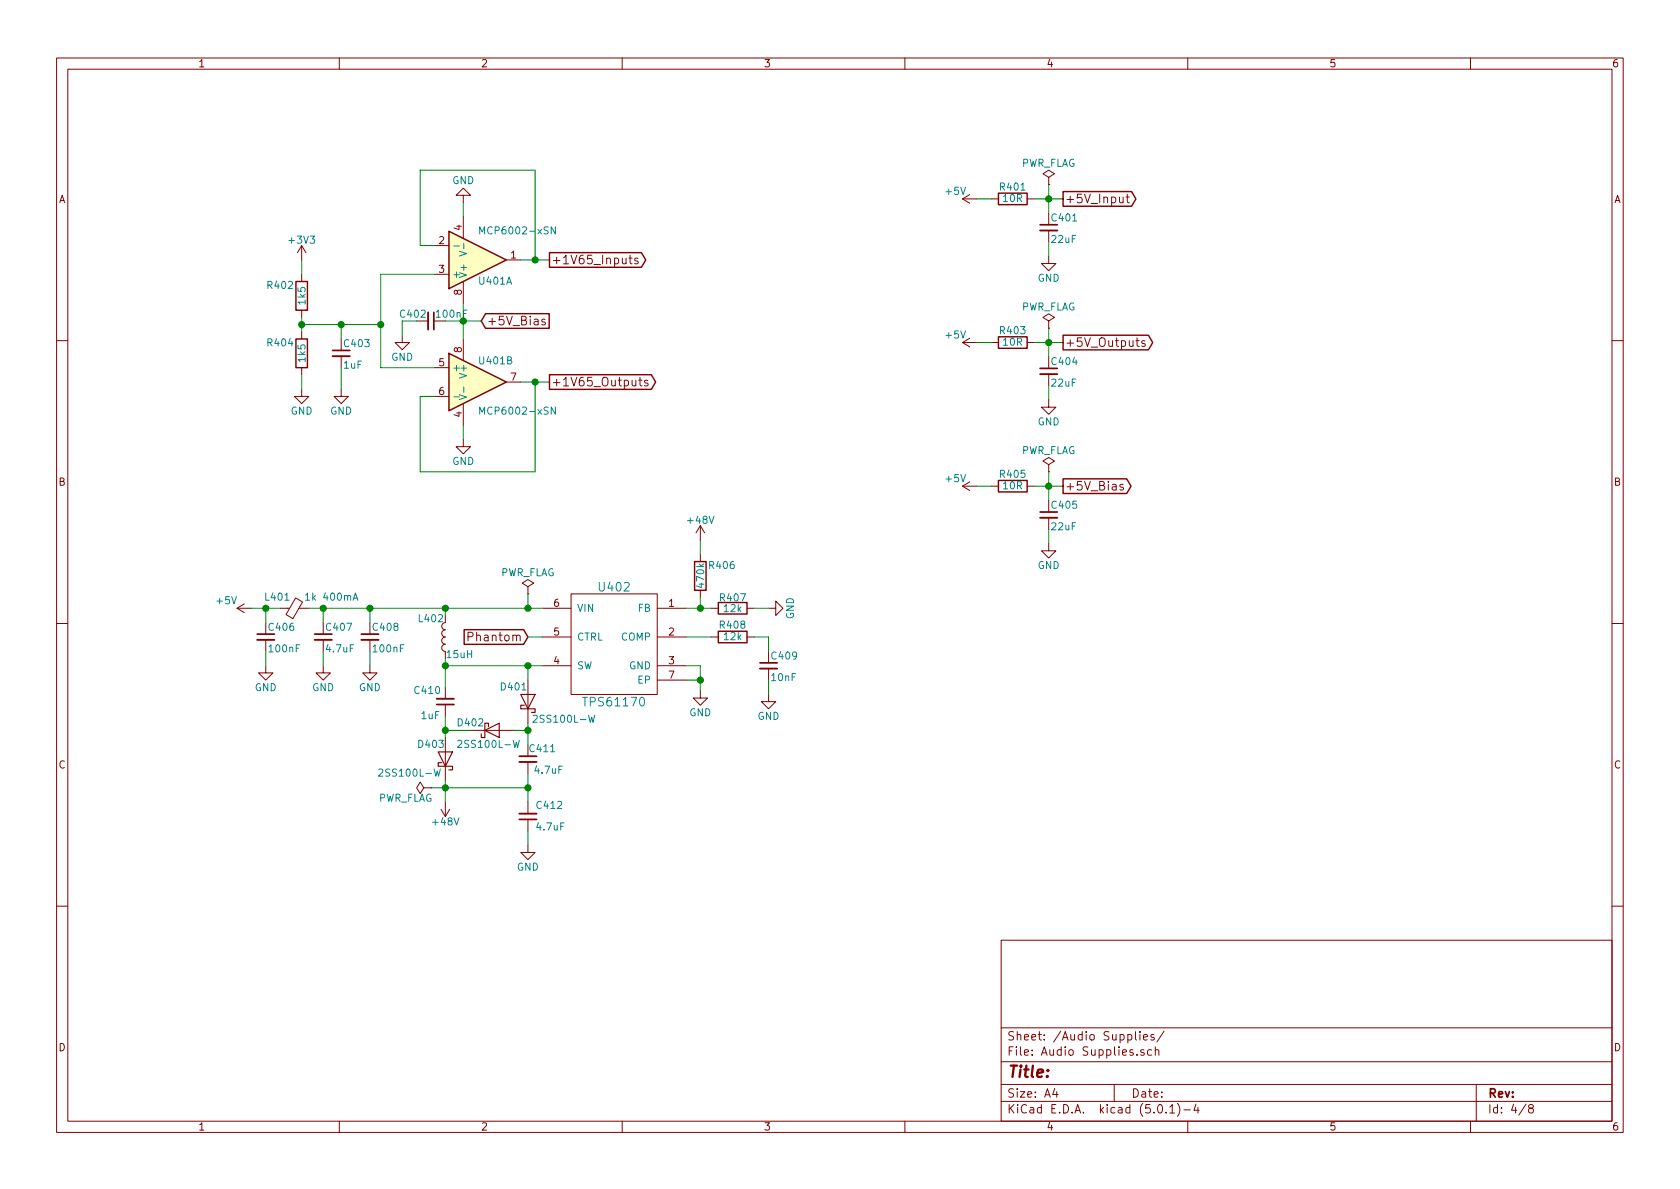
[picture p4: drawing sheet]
EESchema Schematic File Version 2
LIBS:power
LIBS:device
LIBS:switches
LIBS:relays
LIBS:motors
LIBS:transistors
LIBS:conn
LIBS:linear
LIBS:regul
LIBS:74xx
LIBS:cmos4000
LIBS:adc-dac
LIBS:memory
LIBS:xilinx
LIBS:microcontrollers
LIBS:dsp
LIBS:microchip
LIBS:analog_switches
LIBS:motorola
LIBS:texas
LIBS:intel
LIBS:audio
LIBS:interface
LIBS:digital-audio
LIBS:philips
LIBS:display
LIBS:cypress
LIBS:siliconi
LIBS:opto
LIBS:atmel
LIBS:contrib
LIBS:valves
LIBS:BOOST
LIBS:BUCK
LIBS:CODEC
LIBS:CONNECTOR
LIBS:EMI_GASKET
LIBS:LDO
LIBS:LED
LIBS:POWER_SW
LIBS:SDRAM
LIBS:STM32
LIBS:TVS_ARRAY
LIBS:LOGIC
LIBS:BATTERY
LIBS:DISCRETE
LIBS:ELECTROMECH
LIBS:WIFI
LIBS:Audio board-cache
EELAYER 25 0
EELAYER END
$Descr A4 11693 8268
encoding utf-8
Sheet 4 8
Title ""
Date ""
Rev ""
Comp ""
Comment1 ""
Comment2 ""
Comment3 ""
Comment4 ""
$EndDescr
$Comp
L MCP6002-xSN U401
U 1 1
P 3325 1800
F 0 "U401" H 3325 1950 50  0000 L CNN
F 1 "MCP6002-xSN" H 3325 1600 50  0000 L CNN
F 2 "Housings_SOIC:SOIC-8_3.9x4.9mm_Pitch1.27mm" H 3325 1800 50  0001 C CNN
F 3 "" H 3325 1800 50  0001 C CNN
	1    3325 1800
	1    0    0    1   
$EndComp
$Comp
L MCP6002-xSN U401
U 2 1
P 3325 2650
F 0 "U401" H 3325 2800 50  0000 L CNN
F 1 "MCP6002-xSN" H 3325 2450 50  0000 L CNN
F 2 "Housings_SOIC:SOIC-8_3.9x4.9mm_Pitch1.27mm" H 3325 2650 50  0001 C CNN
F 3 "" H 3325 2650 50  0001 C CNN
	2    3325 2650
	1    0    0    -1  
$EndComp
$Comp
L R R402
U 1 1
P 2100 2050
F 0 "R402" H 1950 2125 50  0000 C CNN
F 1 "1k5" V 2100 2050 50  0000 C CNN
F 2 "Resistors_SMD:R_0603" V 2030 2050 50  0001 C CNN
F 3 "" H 2100 2050 50  0001 C CNN
	1    2100 2050
	1    0    0    -1  
$EndComp
$Comp
L R R404
U 1 1
P 2100 2450
F 0 "R404" H 1950 2525 50  0000 C CNN
F 1 "1k5" V 2100 2450 50  0000 C CNN
F 2 "Resistors_SMD:R_0603" V 2030 2450 50  0001 C CNN
F 3 "" H 2100 2450 50  0001 C CNN
	1    2100 2450
	1    0    0    -1  
$EndComp
Wire Wire Line
	2100 2300 2100 2200
$Comp
L C_Small C403
U 1 1
P 2375 2450
F 0 "C403" H 2385 2520 50  0000 L CNN
F 1 "1uF" H 2385 2370 50  0000 L CNN
F 2 "Capacitors_SMD:C_0603" H 2375 2450 50  0001 C CNN
F 3 "" H 2375 2450 50  0001 C CNN
	1    2375 2450
	1    0    0    -1  
$EndComp
Wire Wire Line
	2100 2250 2650 2250
Wire Wire Line
	2375 2250 2375 2350
Connection ~ 2100 2250
$Comp
L GND #PWR024
U 1 1
P 2100 2700
F 0 "#PWR024" H 2100 2450 50  0001 C CNN
F 1 "GND" H 2100 2550 50  0000 C CNN
F 2 "" H 2100 2700 50  0001 C CNN
F 3 "" H 2100 2700 50  0001 C CNN
	1    2100 2700
	1    0    0    -1  
$EndComp
$Comp
L GND #PWR025
U 1 1
P 2375 2700
F 0 "#PWR025" H 2375 2450 50  0001 C CNN
F 1 "GND" H 2375 2550 50  0000 C CNN
F 2 "" H 2375 2700 50  0001 C CNN
F 3 "" H 2375 2700 50  0001 C CNN
	1    2375 2700
	1    0    0    -1  
$EndComp
Wire Wire Line
	2100 2700 2100 2600
Wire Wire Line
	2375 2550 2375 2700
$Comp
L +3V3 #PWR026
U 1 1
P 2100 1800
F 0 "#PWR026" H 2100 1650 50  0001 C CNN
F 1 "+3V3" H 2100 1940 50  0000 C CNN
F 2 "" H 2100 1800 50  0001 C CNN
F 3 "" H 2100 1800 50  0001 C CNN
	1    2100 1800
	1    0    0    -1  
$EndComp
Wire Wire Line
	2100 1800 2100 1900
Wire Wire Line
	3025 1900 2650 1900
Wire Wire Line
	2650 1900 2650 2550
Connection ~ 2375 2250
Wire Wire Line
	2650 2550 3025 2550
Connection ~ 2650 2250
$Comp
L GND #PWR027
U 1 1
P 3225 1400
F 0 "#PWR027" H 3225 1150 50  0001 C CNN
F 1 "GND" H 3225 1250 50  0000 C CNN
F 2 "" H 3225 1400 50  0001 C CNN
F 3 "" H 3225 1400 50  0001 C CNN
	1    3225 1400
	-1   0    0    1   
$EndComp
$Comp
L GND #PWR028
U 1 1
P 3225 3050
F 0 "#PWR028" H 3225 2800 50  0001 C CNN
F 1 "GND" H 3225 2900 50  0000 C CNN
F 2 "" H 3225 3050 50  0001 C CNN
F 3 "" H 3225 3050 50  0001 C CNN
	1    3225 3050
	1    0    0    -1  
$EndComp
Wire Wire Line
	3225 2950 3225 3050
Wire Wire Line
	3225 1400 3225 1500
Wire Wire Line
	3025 1700 2925 1700
Wire Wire Line
	2925 1700 2925 1175
Wire Wire Line
	2925 1175 3725 1175
Wire Wire Line
	3625 1800 3825 1800
Wire Wire Line
	3025 2750 2925 2750
Wire Wire Line
	2925 2750 2925 3275
Wire Wire Line
	2925 3275 3725 3275
Wire Wire Line
	3625 2650 3825 2650
Text GLabel 3350 2225 2    60   Input ~ 0
+5V_Bias
$Comp
L C_Small C402
U 1 1
P 3000 2225
F 0 "C402" V 2950 2000 50  0000 L CNN
F 1 "100nF" V 2950 2250 50  0000 L CNN
F 2 "Capacitors_SMD:C_0603" H 3000 2225 50  0001 C CNN
F 3 "" H 3000 2225 50  0001 C CNN
	1    3000 2225
	0    1    1    0   
$EndComp
Wire Wire Line
	3225 2100 3225 2350
Wire Wire Line
	3100 2225 3350 2225
Connection ~ 3225 2225
$Comp
L GND #PWR029
U 1 1
P 2800 2325
F 0 "#PWR029" H 2800 2075 50  0001 C CNN
F 1 "GND" H 2800 2175 50  0000 C CNN
F 2 "" H 2800 2325 50  0001 C CNN
F 3 "" H 2800 2325 50  0001 C CNN
	1    2800 2325
	1    0    0    -1  
$EndComp
Wire Wire Line
	2800 2325 2800 2225
Wire Wire Line
	2800 2225 2900 2225
Text GLabel 3825 1800 2    60   Output ~ 0
+1V65_Inputs
Text GLabel 3825 2650 2    60   Output ~ 0
+1V65_Outputs
Connection ~ 3725 2650
Connection ~ 3725 1800
$Comp
L +5V #PWR030
U 1 1
P 1750 4225
F 0 "#PWR030" H 1750 4075 50  0001 C CNN
F 1 "+5V" V 1800 4400 50  0000 C CNN
F 2 "" H 1750 4225 50  0001 C CNN
F 3 "" H 1750 4225 50  0001 C CNN
	1    1750 4225
	0    -1   -1   0   
$EndComp
$Comp
L C_Small C406
U 1 1
P 1850 4425
F 0 "C406" H 1860 4495 50  0000 L CNN
F 1 "100nF" H 1860 4345 50  0000 L CNN
F 2 "Capacitors_SMD:C_0603" H 1850 4425 50  0001 C CNN
F 3 "" H 1850 4425 50  0001 C CNN
	1    1850 4425
	1    0    0    -1  
$EndComp
Wire Wire Line
	1750 4225 1950 4225
Wire Wire Line
	1850 4225 1850 4325
$Comp
L Ferrite_Bead_Small L401
U 1 1
P 2050 4225
F 0 "L401" V 2125 4250 50  0000 L CNN
F 1 "1k 400mA" V 2125 3775 50  0000 L CNN
F 2 "Inductors_SMD:L_0603" V 1980 4225 50  0001 C CNN
F 3 "" H 2050 4225 50  0001 C CNN
	1    2050 4225
	0    -1   -1   0   
$EndComp
Connection ~ 1850 4225
$Comp
L GND #PWR031
U 1 1
P 1850 4625
F 0 "#PWR031" H 1850 4375 50  0001 C CNN
F 1 "GND" H 1850 4475 50  0000 C CNN
F 2 "" H 1850 4625 50  0001 C CNN
F 3 "" H 1850 4625 50  0001 C CNN
	1    1850 4625
	1    0    0    -1  
$EndComp
Wire Wire Line
	1850 4525 1850 4625
$Comp
L C_Small C407
U 1 1
P 2250 4425
F 0 "C407" H 2260 4495 50  0000 L CNN
F 1 "4.7uF" H 2260 4345 50  0000 L CNN
F 2 "Capacitors_SMD:C_0805" H 2250 4425 50  0001 C CNN
F 3 "" H 2250 4425 50  0001 C CNN
	1    2250 4425
	1    0    0    -1  
$EndComp
Wire Wire Line
	2250 4225 2250 4325
$Comp
L GND #PWR032
U 1 1
P 2250 4625
F 0 "#PWR032" H 2250 4375 50  0001 C CNN
F 1 "GND" H 2250 4475 50  0000 C CNN
F 2 "" H 2250 4625 50  0001 C CNN
F 3 "" H 2250 4625 50  0001 C CNN
	1    2250 4625
	1    0    0    -1  
$EndComp
Wire Wire Line
	2250 4525 2250 4625
$Comp
L C_Small C408
U 1 1
P 2575 4425
F 0 "C408" H 2585 4495 50  0000 L CNN
F 1 "100nF" H 2585 4345 50  0000 L CNN
F 2 "Capacitors_SMD:C_0603" H 2575 4425 50  0001 C CNN
F 3 "" H 2575 4425 50  0001 C CNN
	1    2575 4425
	1    0    0    -1  
$EndComp
Wire Wire Line
	2575 4225 2575 4325
Connection ~ 2250 4225
$Comp
L GND #PWR033
U 1 1
P 2575 4625
F 0 "#PWR033" H 2575 4375 50  0001 C CNN
F 1 "GND" H 2575 4475 50  0000 C CNN
F 2 "" H 2575 4625 50  0001 C CNN
F 3 "" H 2575 4625 50  0001 C CNN
	1    2575 4625
	1    0    0    -1  
$EndComp
Wire Wire Line
	2575 4525 2575 4625
$Comp
L TPS61170 U402
U 1 1
P 4275 4425
F 0 "U402" H 4275 4775 60  0000 C CNN
F 1 "TPS61170" H 4275 3975 60  0000 C CNN
F 2 "Housings_DFN_QFN:DFN-6-1EP_2x2mm_Pitch0.65mm" H 3975 4125 60  0001 C CNN
F 3 "" H 3975 4125 60  0001 C CNN
	1    4275 4425
	-1   0    0    -1  
$EndComp
Connection ~ 2575 4225
$Comp
L L L402
U 1 1
P 3100 4425
F 0 "L402" H 3200 4300 50  0000 C CNN
F 1 "15uH" H 3000 4550 50  0000 C CNN
F 2 "Inductors_SMD:L_0805" H 3100 4425 50  0001 C CNN
F 3 "" H 3100 4425 50  0001 C CNN
	1    3100 4425
	-1   0    0    1   
$EndComp
$Comp
L C_Small C410
U 1 1
P 3100 4875
F 0 "C410" H 2875 4800 50  0000 L CNN
F 1 "1uF" H 2925 4975 50  0000 L CNN
F 2 "Capacitors_SMD:C_1206" H 3100 4875 50  0001 C CNN
F 3 "" H 3100 4875 50  0001 C CNN
	1    3100 4875
	1    0    0    1   
$EndComp
$Comp
L D_Schottky D401
U 1 1
P 3675 4875
F 0 "D401" V 3775 4775 50  0000 C CNN
F 1 "2SS100L-W" V 3550 5125 50  0000 C CNN
F 2 "Diodes_SMD:D_SOD-123F" H 3675 4875 50  0001 C CNN
F 3 "" H 3675 4875 50  0001 C CNN
	1    3675 4875
	0    1    -1   0   
$EndComp
$Comp
L D_Schottky D402
U 1 1
P 3425 5075
F 0 "D402" H 3275 5025 50  0000 C CNN
F 1 "2SS100L-W" H 3400 5175 50  0000 C CNN
F 2 "Diodes_SMD:D_SOD-123F" H 3425 5075 50  0001 C CNN
F 3 "" H 3425 5075 50  0001 C CNN
	1    3425 5075
	1    0    0    1   
$EndComp
$Comp
L D_Schottky D403
U 1 1
P 3100 5275
F 0 "D403" V 3200 5175 50  0000 C CNN
F 1 "2SS100L-W" V 3000 5025 50  0000 C CNN
F 2 "Diodes_SMD:D_SOD-123F" H 3100 5275 50  0001 C CNN
F 3 "" H 3100 5275 50  0001 C CNN
	1    3100 5275
	0    1    -1   0   
$EndComp
$Comp
L C_Small C411
U 1 1
P 3675 5275
F 0 "C411" H 3475 5350 50  0000 L CNN
F 1 "4.7uF" H 3425 5200 50  0000 L CNN
F 2 "Capacitors_SMD:C_0805" H 3675 5275 50  0001 C CNN
F 3 "" H 3675 5275 50  0001 C CNN
	1    3675 5275
	-1   0    0    -1  
$EndComp
$Comp
L GND #PWR034
U 1 1
P 3675 5875
F 0 "#PWR034" H 3675 5625 50  0001 C CNN
F 1 "GND" H 3675 5725 50  0000 C CNN
F 2 "" H 3675 5875 50  0001 C CNN
F 3 "" H 3675 5875 50  0001 C CNN
	1    3675 5875
	-1   0    0    -1  
$EndComp
$Comp
L C_Small C412
U 1 1
P 3675 5675
F 0 "C412" H 3725 5600 50  0000 L CNN
F 1 "4.7uF" H 3725 5750 50  0000 L CNN
F 2 "Capacitors_SMD:C_0805" H 3675 5675 50  0001 C CNN
F 3 "" H 3675 5675 50  0001 C CNN
	1    3675 5675
	1    0    0    1   
$EndComp
Wire Wire Line
	2150 4225 3775 4225
Text GLabel 3675 4425 0    60   Input ~ 0
Phantom
Wire Wire Line
	3675 4425 3775 4425
Connection ~ 3100 4225
Wire Wire Line
	3100 4625 3775 4625
Connection ~ 3100 4625
Wire Wire Line
	3100 4575 3100 4775
Wire Wire Line
	3100 4975 3100 5125
Wire Wire Line
	3275 5075 3100 5075
Connection ~ 3100 5075
Wire Wire Line
	3575 5075 3675 5075
Wire Wire Line
	3675 5025 3675 5175
Wire Wire Line
	3675 4725 3675 4625
Connection ~ 3675 4625
Connection ~ 3675 5075
Wire Wire Line
	3675 5375 3675 5575
Wire Wire Line
	3100 5425 3100 5575
Wire Wire Line
	3000 5475 3675 5475
Connection ~ 3675 5475
Wire Wire Line
	3675 5875 3675 5775
$Comp
L +48V #PWR035
U 1 1
P 3100 5575
F 0 "#PWR035" H 3100 5425 50  0001 C CNN
F 1 "+48V" H 3100 5715 50  0000 C CNN
F 2 "" H 3100 5575 50  0001 C CNN
F 3 "" H 3100 5575 50  0001 C CNN
	1    3100 5575
	-1   0    0    1   
$EndComp
Connection ~ 3100 5475
$Comp
L R R406
U 1 1
P 4875 4000
F 0 "R406" H 5025 4075 50  0000 C CNN
F 1 "470k" V 4875 4000 50  0000 C CNN
F 2 "Resistors_SMD:R_0603" V 4805 4000 50  0001 C CNN
F 3 "" H 4875 4000 50  0001 C CNN
	1    4875 4000
	1    0    0    -1  
$EndComp
$Comp
L R R407
U 1 1
P 5100 4225
F 0 "R407" V 5025 4225 50  0000 C CNN
F 1 "12k" V 5100 4225 50  0000 C CNN
F 2 "Resistors_SMD:R_0603" V 5030 4225 50  0001 C CNN
F 3 "" H 5100 4225 50  0001 C CNN
	1    5100 4225
	0    1    1    0   
$EndComp
Wire Wire Line
	4775 4225 4950 4225
Wire Wire Line
	4875 4225 4875 4150
Connection ~ 4875 4225
$Comp
L GND #PWR036
U 1 1
P 5350 4225
F 0 "#PWR036" H 5350 3975 50  0001 C CNN
F 1 "GND" H 5350 4075 50  0000 C CNN
F 2 "" H 5350 4225 50  0001 C CNN
F 3 "" H 5350 4225 50  0001 C CNN
	1    5350 4225
	0    -1   -1   0   
$EndComp
Wire Wire Line
	5250 4225 5350 4225
$Comp
L +48V #PWR037
U 1 1
P 4875 3750
F 0 "#PWR037" H 4875 3600 50  0001 C CNN
F 1 "+48V" H 4875 3890 50  0000 C CNN
F 2 "" H 4875 3750 50  0001 C CNN
F 3 "" H 4875 3750 50  0001 C CNN
	1    4875 3750
	1    0    0    -1  
$EndComp
Wire Wire Line
	4875 3750 4875 3850
$Comp
L R R408
U 1 1
P 5100 4425
F 0 "R408" V 5180 4425 50  0000 C CNN
F 1 "12k" V 5100 4425 50  0000 C CNN
F 2 "Resistors_SMD:R_0603" V 5030 4425 50  0001 C CNN
F 3 "" H 5100 4425 50  0001 C CNN
	1    5100 4425
	0    -1   -1   0   
$EndComp
$Comp
L C_Small C409
U 1 1
P 5350 4625
F 0 "C409" H 5360 4695 50  0000 L CNN
F 1 "10nF" H 5360 4545 50  0000 L CNN
F 2 "Capacitors_SMD:C_0603" H 5350 4625 50  0001 C CNN
F 3 "" H 5350 4625 50  0001 C CNN
	1    5350 4625
	1    0    0    -1  
$EndComp
Wire Wire Line
	4775 4425 4950 4425
Wire Wire Line
	5250 4425 5350 4425
Wire Wire Line
	5350 4425 5350 4525
$Comp
L GND #PWR038
U 1 1
P 5350 4825
F 0 "#PWR038" H 5350 4575 50  0001 C CNN
F 1 "GND" H 5350 4675 50  0000 C CNN
F 2 "" H 5350 4825 50  0001 C CNN
F 3 "" H 5350 4825 50  0001 C CNN
	1    5350 4825
	1    0    0    -1  
$EndComp
Wire Wire Line
	5350 4725 5350 4825
$Comp
L GND #PWR039
U 1 1
P 4875 4800
F 0 "#PWR039" H 4875 4550 50  0001 C CNN
F 1 "GND" H 4875 4650 50  0000 C CNN
F 2 "" H 4875 4800 50  0001 C CNN
F 3 "" H 4875 4800 50  0001 C CNN
	1    4875 4800
	1    0    0    -1  
$EndComp
Wire Wire Line
	4775 4725 4875 4725
Wire Wire Line
	4875 4625 4875 4800
Wire Wire Line
	4775 4625 4875 4625
Connection ~ 4875 4725
Wire Wire Line
	3100 4275 3100 4225
$Comp
L R R401
U 1 1
P 7050 1375
F 0 "R401" V 7130 1375 50  0000 C CNN
F 1 "10R" V 7050 1375 50  0000 C CNN
F 2 "Resistors_SMD:R_0805" V 6980 1375 50  0001 C CNN
F 3 "" H 7050 1375 50  0001 C CNN
	1    7050 1375
	0    -1   -1   0   
$EndComp
$Comp
L C_Small C401
U 1 1
P 7300 1575
F 0 "C401" H 7310 1645 50  0000 L CNN
F 1 "22uF" H 7310 1495 50  0000 L CNN
F 2 "Capacitors_SMD:C_0805" H 7300 1575 50  0001 C CNN
F 3 "" H 7300 1575 50  0001 C CNN
	1    7300 1575
	1    0    0    -1  
$EndComp
$Comp
L +5V #PWR040
U 1 1
P 6800 1375
F 0 "#PWR040" H 6800 1225 50  0001 C CNN
F 1 "+5V" V 6850 1525 50  0000 C CNN
F 2 "" H 6800 1375 50  0001 C CNN
F 3 "" H 6800 1375 50  0001 C CNN
	1    6800 1375
	0    -1   -1   0   
$EndComp
Wire Wire Line
	6800 1375 6900 1375
Wire Wire Line
	7200 1375 7400 1375
Wire Wire Line
	7300 1275 7300 1475
Text GLabel 7400 1375 2    60   Output ~ 0
+5V_Input
Connection ~ 7300 1375
$Comp
L GND #PWR041
U 1 1
P 7300 1775
F 0 "#PWR041" H 7300 1525 50  0001 C CNN
F 1 "GND" H 7300 1625 50  0000 C CNN
F 2 "" H 7300 1775 50  0001 C CNN
F 3 "" H 7300 1775 50  0001 C CNN
	1    7300 1775
	1    0    0    -1  
$EndComp
Wire Wire Line
	7300 1775 7300 1675
$Comp
L R R403
U 1 1
P 7050 2375
F 0 "R403" V 7130 2375 50  0000 C CNN
F 1 "10R" V 7050 2375 50  0000 C CNN
F 2 "Resistors_SMD:R_0805" V 6980 2375 50  0001 C CNN
F 3 "" H 7050 2375 50  0001 C CNN
	1    7050 2375
	0    -1   -1   0   
$EndComp
$Comp
L C_Small C404
U 1 1
P 7300 2575
F 0 "C404" H 7310 2645 50  0000 L CNN
F 1 "22uF" H 7310 2495 50  0000 L CNN
F 2 "Capacitors_SMD:C_0805" H 7300 2575 50  0001 C CNN
F 3 "" H 7300 2575 50  0001 C CNN
	1    7300 2575
	1    0    0    -1  
$EndComp
$Comp
L +5V #PWR042
U 1 1
P 6800 2375
F 0 "#PWR042" H 6800 2225 50  0001 C CNN
F 1 "+5V" V 6850 2525 50  0000 C CNN
F 2 "" H 6800 2375 50  0001 C CNN
F 3 "" H 6800 2375 50  0001 C CNN
	1    6800 2375
	0    -1   -1   0   
$EndComp
Wire Wire Line
	6800 2375 6900 2375
Wire Wire Line
	7200 2375 7400 2375
Wire Wire Line
	7300 2275 7300 2475
Text GLabel 7400 2375 2    60   Output ~ 0
+5V_Outputs
Connection ~ 7300 2375
$Comp
L GND #PWR043
U 1 1
P 7300 2775
F 0 "#PWR043" H 7300 2525 50  0001 C CNN
F 1 "GND" H 7300 2625 50  0000 C CNN
F 2 "" H 7300 2775 50  0001 C CNN
F 3 "" H 7300 2775 50  0001 C CNN
	1    7300 2775
	1    0    0    -1  
$EndComp
Wire Wire Line
	7300 2775 7300 2675
$Comp
L R R405
U 1 1
P 7050 3375
F 0 "R405" V 7130 3375 50  0000 C CNN
F 1 "10R" V 7050 3375 50  0000 C CNN
F 2 "Resistors_SMD:R_0805" V 6980 3375 50  0001 C CNN
F 3 "" H 7050 3375 50  0001 C CNN
	1    7050 3375
	0    -1   -1   0   
$EndComp
$Comp
L C_Small C405
U 1 1
P 7300 3575
F 0 "C405" H 7310 3645 50  0000 L CNN
F 1 "22uF" H 7310 3495 50  0000 L CNN
F 2 "Capacitors_SMD:C_0805" H 7300 3575 50  0001 C CNN
F 3 "" H 7300 3575 50  0001 C CNN
	1    7300 3575
	1    0    0    -1  
$EndComp
$Comp
L +5V #PWR044
U 1 1
P 6800 3375
F 0 "#PWR044" H 6800 3225 50  0001 C CNN
F 1 "+5V" V 6850 3525 50  0000 C CNN
F 2 "" H 6800 3375 50  0001 C CNN
F 3 "" H 6800 3375 50  0001 C CNN
	1    6800 3375
	0    -1   -1   0   
$EndComp
Wire Wire Line
	6800 3375 6900 3375
Wire Wire Line
	7200 3375 7400 3375
Wire Wire Line
	7300 3275 7300 3475
Text GLabel 7400 3375 2    60   Output ~ 0
+5V_Bias
Connection ~ 7300 3375
$Comp
L GND #PWR045
U 1 1
P 7300 3775
F 0 "#PWR045" H 7300 3525 50  0001 C CNN
F 1 "GND" H 7300 3625 50  0000 C CNN
F 2 "" H 7300 3775 50  0001 C CNN
F 3 "" H 7300 3775 50  0001 C CNN
	1    7300 3775
	1    0    0    -1  
$EndComp
Wire Wire Line
	7300 3775 7300 3675
$Comp
L PWR_FLAG #FLG046
U 1 1
P 7300 1275
F 0 "#FLG046" H 7300 1350 50  0001 C CNN
F 1 "PWR_FLAG" H 7300 1425 50  0000 C CNN
F 2 "" H 7300 1275 50  0001 C CNN
F 3 "" H 7300 1275 50  0001 C CNN
	1    7300 1275
	1    0    0    -1  
$EndComp
$Comp
L PWR_FLAG #FLG047
U 1 1
P 7300 2275
F 0 "#FLG047" H 7300 2350 50  0001 C CNN
F 1 "PWR_FLAG" H 7300 2425 50  0000 C CNN
F 2 "" H 7300 2275 50  0001 C CNN
F 3 "" H 7300 2275 50  0001 C CNN
	1    7300 2275
	1    0    0    -1  
$EndComp
$Comp
L PWR_FLAG #FLG048
U 1 1
P 7300 3275
F 0 "#FLG048" H 7300 3350 50  0001 C CNN
F 1 "PWR_FLAG" H 7300 3425 50  0000 C CNN
F 2 "" H 7300 3275 50  0001 C CNN
F 3 "" H 7300 3275 50  0001 C CNN
	1    7300 3275
	1    0    0    -1  
$EndComp
Wire Wire Line
	3725 1175 3725 1800
Wire Wire Line
	3725 3275 3725 2650
$Comp
L PWR_FLAG #FLG049
U 1 1
P 3000 5475
F 0 "#FLG049" H 3000 5550 50  0001 C CNN
F 1 "PWR_FLAG" V 2925 5650 50  0000 C CNN
F 2 "" H 3000 5475 50  0001 C CNN
F 3 "" H 3000 5475 50  0001 C CNN
	1    3000 5475
	0    -1   -1   0   
$EndComp
$Comp
L PWR_FLAG #FLG050
U 1 1
P 3675 4125
F 0 "#FLG050" H 3675 4200 50  0001 C CNN
F 1 "PWR_FLAG" H 3675 4275 50  0000 C CNN
F 2 "" H 3675 4125 50  0001 C CNN
F 3 "" H 3675 4125 50  0001 C CNN
	1    3675 4125
	1    0    0    -1  
$EndComp
Wire Wire Line
	3675 4125 3675 4225
Connection ~ 3675 4225
$EndSCHEMATC
